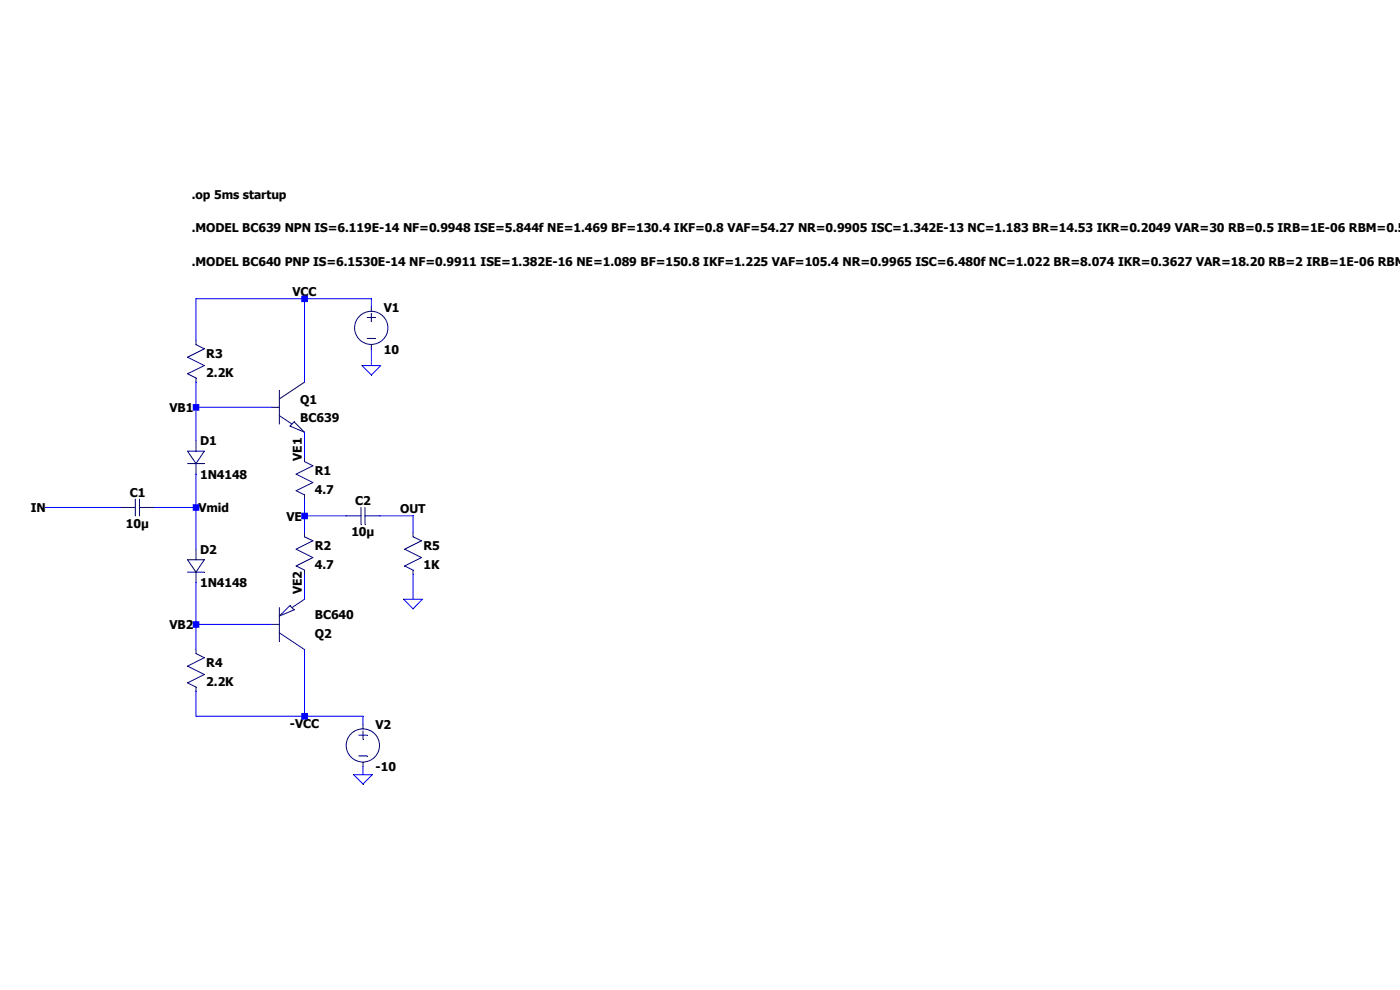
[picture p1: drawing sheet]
<svg xmlns="http://www.w3.org/2000/svg" width="297mm" height="210mm" viewBox="0 0 297 210" stroke-linecap="round" stroke-linejoin="round" font-family="sans-serif">
<path d="M41.6 80.2v.9" fill="none" stroke="#00007f" stroke-width=".21"/>
<path d="M39.8 79.3l1.8 .9" fill="none" stroke="#00007f" stroke-width=".21"/>
<path d="M43.3 77.6l-3.5 1.7" fill="none" stroke="#00007f" stroke-width=".21"/>
<path d="M39.8 75.8l3.5 1.8" fill="none" stroke="#00007f" stroke-width=".21"/>
<path d="M43.3 74l-3.5 1.8" fill="none" stroke="#00007f" stroke-width=".21"/>
<path d="M41.6 72.2v.9" fill="none" stroke="#00007f" stroke-width=".21"/>
<path d="M41.6 73.1l1.7 .9" fill="none" stroke="#00007f" stroke-width=".21"/>
<path d="M41.6 145.8v.8" fill="none" stroke="#00007f" stroke-width=".21"/>
<path d="M39.8 144.9l1.8 .9" fill="none" stroke="#00007f" stroke-width=".21"/>
<path d="M43.3 143.1l-3.5 1.8" fill="none" stroke="#00007f" stroke-width=".21"/>
<path d="M39.8 141.3l3.5 1.8" fill="none" stroke="#00007f" stroke-width=".21"/>
<path d="M43.3 139.5l-3.5 1.8" fill="none" stroke="#00007f" stroke-width=".21"/>
<path d="M41.6 137.8v.8" fill="none" stroke="#00007f" stroke-width=".21"/>
<path d="M41.6 138.6l1.7 .9" fill="none" stroke="#00007f" stroke-width=".21"/>
<path d="M64.6 120.9v.9" fill="none" stroke="#00007f" stroke-width=".21"/>
<path d="M62.8 120.1l1.8 .8" fill="none" stroke="#00007f" stroke-width=".21"/>
<path d="M66.4 118.3l-3.6 1.8" fill="none" stroke="#00007f" stroke-width=".21"/>
<path d="M62.8 116.5l3.6 1.8" fill="none" stroke="#00007f" stroke-width=".21"/>
<path d="M66.4 114.7l-3.6 1.8" fill="none" stroke="#00007f" stroke-width=".21"/>
<path d="M64.6 113v.9" fill="none" stroke="#00007f" stroke-width=".21"/>
<path d="M64.6 113.9l1.8 .8" fill="none" stroke="#00007f" stroke-width=".21"/>
<path d="M64.6 105v.9" fill="none" stroke="#00007f" stroke-width=".21"/>
<path d="M62.8 104.1l1.8 .9" fill="none" stroke="#00007f" stroke-width=".21"/>
<path d="M66.4 102.4l-3.6 1.7" fill="none" stroke="#00007f" stroke-width=".21"/>
<path d="M62.8 100.6l3.6 1.8" fill="none" stroke="#00007f" stroke-width=".21"/>
<path d="M66.4 98.8l-3.6 1.8" fill="none" stroke="#00007f" stroke-width=".21"/>
<path d="M64.6 97v.9" fill="none" stroke="#00007f" stroke-width=".21"/>
<path d="M64.6 97.9l1.8 .9" fill="none" stroke="#00007f" stroke-width=".21"/>
<path d="M87.6 120.9v.9" fill="none" stroke="#00007f" stroke-width=".21"/>
<path d="M85.9 120.1l1.7 .8" fill="none" stroke="#00007f" stroke-width=".21"/>
<path d="M89.4 118.3l-3.5 1.8" fill="none" stroke="#00007f" stroke-width=".21"/>
<path d="M85.9 116.5l3.5 1.8" fill="none" stroke="#00007f" stroke-width=".21"/>
<path d="M89.4 114.7l-3.5 1.8" fill="none" stroke="#00007f" stroke-width=".21"/>
<path d="M87.6 113v.9" fill="none" stroke="#00007f" stroke-width=".21"/>
<path d="M87.6 113.9l1.8 .8" fill="none" stroke="#00007f" stroke-width=".21"/>
<path d="M25.6 107.7h3.1" fill="none" stroke="#00007f" stroke-width=".21"/>
<path d="M29.6 107.7h3.1" fill="none" stroke="#00007f" stroke-width=".21"/>
<path d="M29.6 105.9v3.5" fill="none" stroke="#00007f" stroke-width=".21"/>
<path d="M28.7 105.9v3.5" fill="none" stroke="#00007f" stroke-width=".21"/>
<path d="M73.4 109.4h3.2" fill="none" stroke="#00007f" stroke-width=".21"/>
<path d="M77.4 109.4h3.2" fill="none" stroke="#00007f" stroke-width=".21"/>
<path d="M77.4 107.7v3.5" fill="none" stroke="#00007f" stroke-width=".21"/>
<path d="M76.6 107.7v3.5" fill="none" stroke="#00007f" stroke-width=".21"/>
<path d="M39.8 98.3h3.5" fill="none" stroke="#00007f" stroke-width=".21"/>
<path d="M39.8 95.7h3.5" fill="none" stroke="#00007f" stroke-width=".21"/>
<path d="M43.3 95.7l-1.7 2.6" fill="none" stroke="#00007f" stroke-width=".21"/>
<path d="M39.8 95.7l1.8 2.6" fill="none" stroke="#00007f" stroke-width=".21"/>
<path d="M41.6 93.5v2.2" fill="none" stroke="#00007f" stroke-width=".21"/>
<path d="M41.6 98.3v2.3" fill="none" stroke="#00007f" stroke-width=".21"/>
<path d="M39.8 121.4h3.5" fill="none" stroke="#00007f" stroke-width=".21"/>
<path d="M39.8 118.7h3.5" fill="none" stroke="#00007f" stroke-width=".21"/>
<path d="M43.3 118.7l-1.7 2.7" fill="none" stroke="#00007f" stroke-width=".21"/>
<path d="M39.8 118.7l1.8 2.7" fill="none" stroke="#00007f" stroke-width=".21"/>
<path d="M41.6 116.5v2.2" fill="none" stroke="#00007f" stroke-width=".21"/>
<path d="M41.6 121.4v2.2" fill="none" stroke="#00007f" stroke-width=".21"/>
<path d="M62.4 89.5l-.9 .9" fill="none" stroke="#00007f" stroke-width=".21"/>
<path d="M62.4 89.5l2.2 2.2" fill="none" stroke="#00007f" stroke-width=".21"/>
<path d="M61.5 90.4l3.1 1.3" fill="none" stroke="#00007f" stroke-width=".21"/>
<path d="M59.3 88.2l2.6 1.8" fill="none" stroke="#00007f" stroke-width=".21"/>
<path d="M59.3 82.8v7.2" fill="none" stroke="#00007f" stroke-width=".21"/>
<path d="M64.6 81.1l-5.3 3.5" fill="none" stroke="#00007f" stroke-width=".21"/>
<path d="M57.5 86.4h1.8" fill="none" stroke="#00007f" stroke-width=".21"/>
<path d="M77.9 67.4h1.8" fill="none" stroke="#00007f" stroke-width=".21"/>
<path d="M77.9 71.8h1.8" fill="none" stroke="#00007f" stroke-width=".21"/>
<path d="M78.8 66.5v1.7" fill="none" stroke="#00007f" stroke-width=".21"/>
<path d="M78.8 73.1v.9" fill="none" stroke="#00007f" stroke-width=".21"/>
<path d="M78.8 65.2v.8" fill="none" stroke="#00007f" stroke-width=".21"/>
<g fill="none" stroke="#00007f" stroke-width=".21">
<path d="M76.1 156h1.8"/>
<circle cx="78.8" cy="69.6" r="3.5"/>
</g>
<path d="M76.1 160.4h1.8" fill="none" stroke="#00007f" stroke-width=".21"/>
<path d="M77 155.1v1.7" fill="none" stroke="#00007f" stroke-width=".21"/>
<path d="M77 161.7v.9" fill="none" stroke="#00007f" stroke-width=".21"/>
<path d="M77 153.7v.9" fill="none" stroke="#00007f" stroke-width=".21"/>
<g fill="none" stroke="#00007f" stroke-width=".21">
<path d="M62.4 129.4l-3.1 1.3"/>
<circle cx="77" cy="158.1" r="3.5"/>
</g>
<path d="M61.5 128.5l.9 .9" fill="none" stroke="#00007f" stroke-width=".21"/>
<path d="M61.5 128.5l-2.2 2.2" fill="none" stroke="#00007f" stroke-width=".21"/>
<path d="M64.6 127.1l-2.7 1.8" fill="none" stroke="#00007f" stroke-width=".21"/>
<path d="M59.3 128.9v7.1" fill="none" stroke="#00007f" stroke-width=".21"/>
<path d="M59.3 134.2l5.3 3.6" fill="none" stroke="#00007f" stroke-width=".21"/>
<path d="M57.5 132.5h1.8" fill="none" stroke="#00007f" stroke-width=".21"/>
<path d="M41.6 63.4h23M76.8 77.6h4l-2 1.9zM85.6 127.1h4l-2 2.1zM75 164.3h4l-2 2z" fill="none" stroke="#00f" stroke-width=".21"/>
<path d="M64.6 63.4h14.2" fill="none" stroke="#00f" stroke-width=".21"/>
<path d="M78.8 63.4v1.8" fill="none" stroke="#00f" stroke-width=".21"/>
<path d="M41.6 63.4v8.8" fill="none" stroke="#00f" stroke-width=".21"/>
<path d="M78.8 74v3.6" fill="none" stroke="#00f" stroke-width=".21"/>
<path d="M64.6 63.4v17.7" fill="none" stroke="#00f" stroke-width=".21"/>
<path d="M41.6 81.1v5.3" fill="none" stroke="#00f" stroke-width=".21"/>
<path d="M41.6 86.4h15.9" fill="none" stroke="#00f" stroke-width=".21"/>
<path d="M41.6 86.4v7.1" fill="none" stroke="#00f" stroke-width=".21"/>
<path d="M64.6 91.7v3.5" fill="none" stroke="#00f" stroke-width=".21"/>
<path d="M64.6 95.2v1.8" fill="none" stroke="#00f" stroke-width=".21"/>
<path d="M9.7 107.7h15.9" fill="none" stroke="#00f" stroke-width=".21"/>
<path d="M41.6 100.6v7.1" fill="none" stroke="#00f" stroke-width=".21"/>
<path d="M32.7 107.7h8.9" fill="none" stroke="#00f" stroke-width=".21"/>
<path d="M64.6 105.9v3.5" fill="none" stroke="#00f" stroke-width=".21"/>
<path d="M64.6 109.4h8.8" fill="none" stroke="#00f" stroke-width=".21"/>
<path d="M80.6 109.4h7" fill="none" stroke="#00f" stroke-width=".21"/>
<path d="M64.6 109.4v3.6" fill="none" stroke="#00f" stroke-width=".21"/>
<path d="M87.6 109.4v3.6" fill="none" stroke="#00f" stroke-width=".21"/>
<path d="M41.6 107.7v8.8" fill="none" stroke="#00f" stroke-width=".21"/>
<path d="M64.6 121.8v1.8" fill="none" stroke="#00f" stroke-width=".21"/>
<path d="M64.6 123.6v3.5" fill="none" stroke="#00f" stroke-width=".21"/>
<path d="M87.6 121.8v5.3" fill="none" stroke="#00f" stroke-width=".21"/>
<path d="M41.6 123.6v8.9" fill="none" stroke="#00f" stroke-width=".21"/>
<path d="M41.6 132.5h15.9" fill="none" stroke="#00f" stroke-width=".21"/>
<path d="M41.6 132.5v5.3" fill="none" stroke="#00f" stroke-width=".21"/>
<path d="M41.6 146.6v5.3" fill="none" stroke="#00f" stroke-width=".21"/>
<path d="M64.6 137.8v14.1" fill="none" stroke="#00f" stroke-width=".21"/>
<path d="M41.6 151.9h23" fill="none" stroke="#00f" stroke-width=".21"/>
<path d="M64.6 151.9h12.4" fill="none" stroke="#00f" stroke-width=".21"/>
<path d="M77 151.9v1.8" fill="none" stroke="#00f" stroke-width=".21"/>
<path d="M77 162.6v1.7" fill="none" stroke="#00f" stroke-width=".21"/>
<path d="M40.9 85.7h1.4v1.4h-1.4zM40.9 107h1.4v1.4h-1.4zM40.9 131.8h1.4v1.4h-1.4zM63.9 62.7h1.4v1.4h-1.4zM63.9 108.8h1.4v1.4h-1.4zM63.9 151.3h1.4v1.4h-1.4z" fill-rule="evenodd" fill="#00f"/>
<g font-size="2.6">
<text x="40.7" y="42.2">.op 5ms startup</text>
<text x="40.7" y="49.3">.MODEL BC639 NPN IS=6.119E-14 NF=0.9948 ISE=5.844f NE=1.469 BF=130.4 IKF=0.8 VAF=54.27 NR=0.9905 ISC=1.342E-13 NC=1.183 BR=14.53 IKR=0.2049 VAR=30 RB=0.5 IRB=1E-06 RBM=0.5</text>
<text x="40.7" y="56.4">.MODEL BC640 PNP IS=6.1530E-14 NF=0.9911 ISE=1.382E-16 NE=1.089 BF=150.8 IKF=1.225 VAF=105.4 NR=0.9965 ISC=6.480f NC=1.022 BR=8.074 IKR=0.3627 VAR=18.20 RB=2 IRB=1E-06 RBM</text>
<text x="62.1" y="62.9">VCC</text>
<text x="81.4" y="66.2">V1</text>
<text x="43.8" y="75.9">R3</text>
<text x="81.4" y="75">10</text>
<text x="43.8" y="79.9">2.2K</text>
<text x="36" y="87.4">VB1</text>
<text x="63.7" y="85.6">Q1</text>
<text x="63.7" y="89.6">BC639</text>
<text x="42.5" y="94.5">D1</text>
<text x="42.5" y="101.6">1N4148</text>
<text x="64" y="97.7" transform="rotate(-90 64 97.7)">VE1</text>
<text x="66.8" y="100.7">R1</text>
<text x="27.5" y="105.4">C1</text>
<text x="66.8" y="104.7">4.7</text>
<text x="75.4" y="107.1">C2</text>
<text x="6.5" y="108.7">IN</text>
<text x="26.7" y="112">10µ</text>
<text x="42.1" y="108.7">Vmid</text>
<text x="60.8" y="110.4">VE</text>
<text x="74.5" y="113.7">10µ</text>
<text x="84.9" y="108.9">OUT</text>
<text x="42.5" y="117.5">D2</text>
<text x="66.8" y="116.6">R2</text>
<text x="89.8" y="116.6">R5</text>
<text x="42.5" y="124.6">1N4148</text>
<text x="66.8" y="120.6">4.7</text>
<text x="89.8" y="120.6">1K</text>
<text x="64" y="126.1" transform="rotate(-90 64 126.1)">VE2</text>
<text x="66.8" y="131.3">BC640</text>
<text x="36" y="133.5">VB2</text>
<text x="66.8" y="135.3">Q2</text>
<text x="43.8" y="141.4">R4</text>
<text x="43.8" y="145.5">2.2K</text>
<text x="61.5" y="154.5">-VCC</text>
<text x="79.7" y="154.7">V2</text>
<text x="79.7" y="163.6">-10</text>
</g>
</svg>
